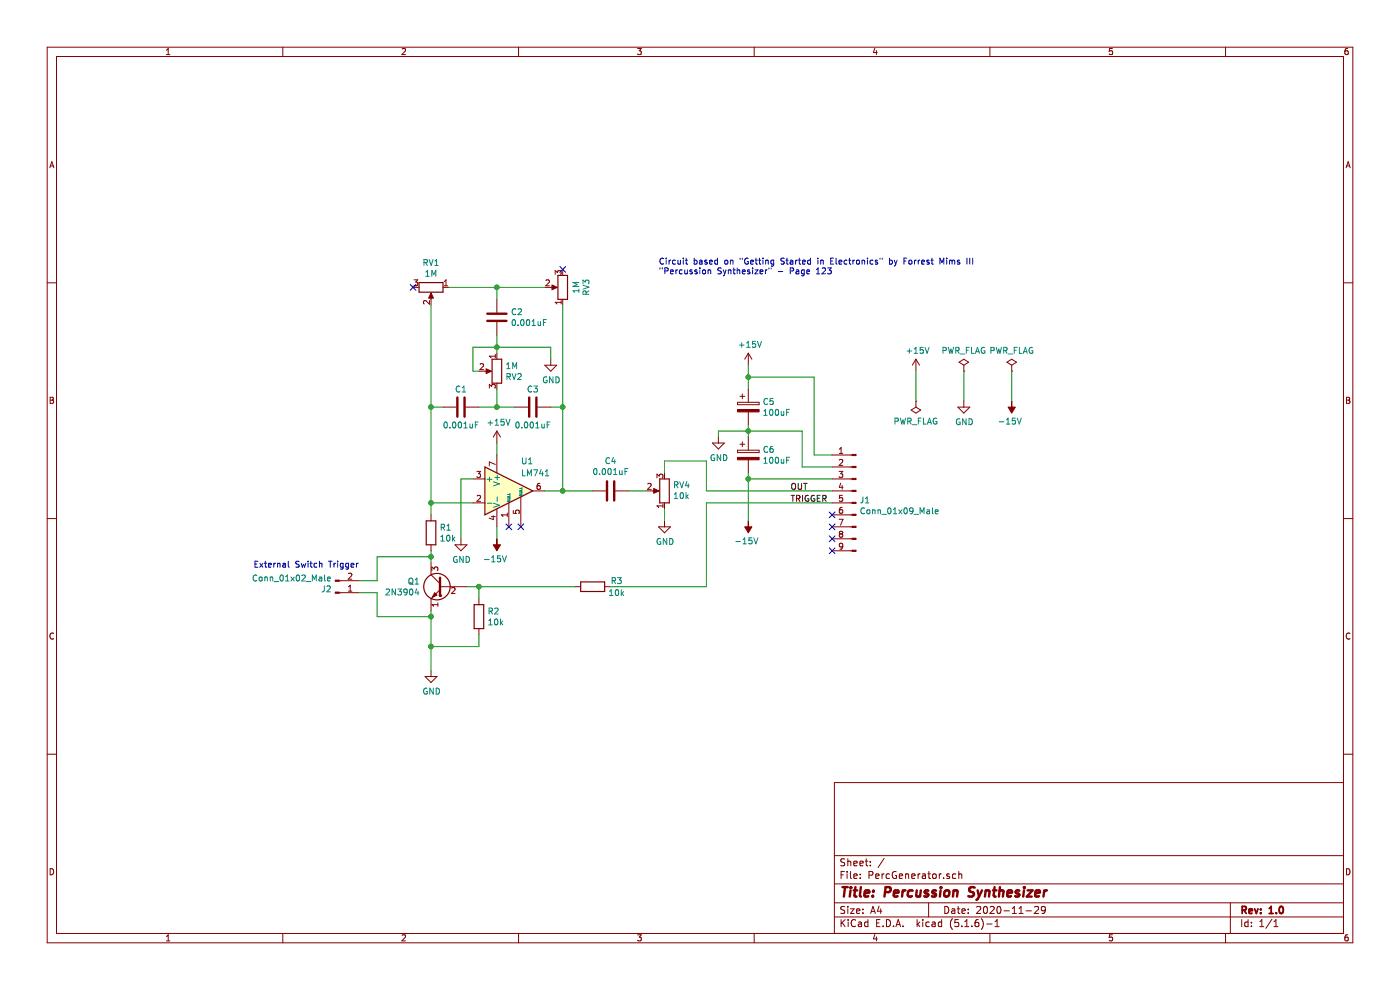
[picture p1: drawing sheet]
EESchema Schematic File Version 4
EELAYER 30 0
EELAYER END
$Descr A4 11693 8268
encoding utf-8
Sheet 1 1
Title "Percussion Synthesizer"
Date "2020-11-29"
Rev "1.0"
Comp ""
Comment1 ""
Comment2 ""
Comment3 ""
Comment4 ""
$EndDescr
$Comp
L Device:C C2
U 1 1
P 4150 2650
F 0 "C2" H 4265 2696 50  0000 L CNN
F 1 "0.001uF" H 4265 2605 50  0000 L CNN
F 2 "Capacitor_THT:C_Disc_D4.3mm_W1.9mm_P5.00mm" H 4188 2500 50  0001 C CNN
F 3 "~" H 4150 2650 50  0001 C CNN
	1    4150 2650
	1    0    0    -1  
$EndComp
$Comp
L Device:R_POT RV2
U 1 1
P 4150 3100
F 0 "RV2" H 4080 3054 50  0000 R CNN
F 1 "1M" H 4080 3145 50  0000 R CNN
F 2 "Potentiometer_THT:Potentiometer_Piher_PC-16_Single_Horizontal" H 4150 3100 50  0001 C CNN
F 3 "~" H 4150 3100 50  0001 C CNN
	1    4150 3100
	-1   0    0    -1  
$EndComp
$Comp
L Device:R R1
U 1 1
P 3600 4450
F 0 "R1" H 3670 4496 50  0000 L CNN
F 1 "10k" H 3670 4405 50  0000 L CNN
F 2 "Resistor_THT:R_Axial_DIN0204_L3.6mm_D1.6mm_P5.08mm_Horizontal" V 3530 4450 50  0001 C CNN
F 3 "~" H 3600 4450 50  0001 C CNN
	1    3600 4450
	1    0    0    -1  
$EndComp
$Comp
L Amplifier_Operational:LM741 U1
U 1 1
P 4250 4100
F 0 "U1" H 4350 4350 50  0000 L CNN
F 1 "LM741" H 4350 4250 50  0000 L CNN
F 2 "Package_DIP:DIP-8_W7.62mm" H 4300 4150 50  0001 C CNN
F 3 "http://www.ti.com/lit/ds/symlink/lm741.pdf" H 4400 4250 50  0001 C CNN
	1    4250 4100
	1    0    0    -1  
$EndComp
$Comp
L Transistor_BJT:2N3904 Q1
U 1 1
P 3700 4900
F 0 "Q1" H 3891 4946 50  0000 L CNN
F 1 "2N3904" H 3891 4855 50  0000 L CNN
F 2 "Package_TO_SOT_THT:TO-92_Inline" H 3900 4825 50  0001 L CIN
F 3 "https://www.fairchildsemi.com/datasheets/2N/2N3904.pdf" H 3700 4900 50  0001 L CNN
	1    3700 4900
	-1   0    0    -1  
$EndComp
$Comp
L Device:R_POT RV3
U 1 1
P 4700 2400
F 0 "RV3" V 4500 2400 50  0000 C CNN
F 1 "1M" V 4584 2400 50  0000 C CNN
F 2 "Potentiometer_THT:Potentiometer_Piher_PC-16_Single_Horizontal" H 4700 2400 50  0001 C CNN
F 3 "~" H 4700 2400 50  0001 C CNN
	1    4700 2400
	-1   0    0    1   
$EndComp
$Comp
L Device:R_POT RV1
U 1 1
P 3600 2400
F 0 "RV1" V 3393 2400 50  0000 C CNN
F 1 "1M" V 3484 2400 50  0000 C CNN
F 2 "Potentiometer_THT:Potentiometer_Piher_PC-16_Single_Horizontal" H 3600 2400 50  0001 C CNN
F 3 "~" H 3600 2400 50  0001 C CNN
	1    3600 2400
	0    1    1    0   
$EndComp
$Comp
L Device:R_POT RV4
U 1 1
P 5550 4100
F 0 "RV4" H 5480 4054 50  0000 R CNN
F 1 "10k" H 5480 4145 50  0000 R CNN
F 2 "Potentiometer_THT:Potentiometer_Piher_PC-16_Single_Horizontal" H 5550 4100 50  0001 C CNN
F 3 "~" H 5550 4100 50  0001 C CNN
	1    5550 4100
	-1   0    0    1   
$EndComp
$Comp
L Device:C C1
U 1 1
P 3850 3400
F 0 "C1" V 3700 3400 50  0000 C CNN
F 1 "0.001uF" V 4000 3400 50  0000 C CNN
F 2 "Capacitor_THT:C_Disc_D4.3mm_W1.9mm_P5.00mm" H 3888 3250 50  0001 C CNN
F 3 "~" H 3850 3400 50  0001 C CNN
	1    3850 3400
	0    1    1    0   
$EndComp
$Comp
L Device:C C3
U 1 1
P 4450 3400
F 0 "C3" V 4300 3400 50  0000 C CNN
F 1 "0.001uF" V 4600 3400 50  0000 C CNN
F 2 "Capacitor_THT:C_Disc_D4.3mm_W1.9mm_P5.00mm" H 4488 3250 50  0001 C CNN
F 3 "~" H 4450 3400 50  0001 C CNN
	1    4450 3400
	0    1    1    0   
$EndComp
$Comp
L Device:C C4
U 1 1
P 5100 4100
F 0 "C4" V 4848 4100 50  0000 C CNN
F 1 "0.001uF" V 4939 4100 50  0000 C CNN
F 2 "Capacitor_THT:C_Disc_D4.3mm_W1.9mm_P5.00mm" H 5138 3950 50  0001 C CNN
F 3 "~" H 5100 4100 50  0001 C CNN
	1    5100 4100
	0    1    1    0   
$EndComp
$Comp
L Connector:Conn_01x09_Male J1
U 1 1
P 7150 4200
F 0 "J1" H 7122 4224 50  0000 R CNN
F 1 "Conn_01x09_Male" H 7122 4133 50  0000 R CNN
F 2 "Connector_PinHeader_2.54mm:PinHeader_1x09_P2.54mm_Vertical" H 7150 4200 50  0001 C CNN
F 3 "~" H 7150 4200 50  0001 C CNN
	1    7150 4200
	-1   0    0    -1  
$EndComp
$Comp
L Device:CP C6
U 1 1
P 6250 3800
F 0 "C6" H 6368 3846 50  0000 L CNN
F 1 "100uF" H 6368 3755 50  0000 L CNN
F 2 "Capacitor_THT:CP_Radial_D8.0mm_P3.50mm" H 6288 3650 50  0001 C CNN
F 3 "~" H 6250 3800 50  0001 C CNN
	1    6250 3800
	1    0    0    -1  
$EndComp
$Comp
L Device:CP C5
U 1 1
P 6250 3400
F 0 "C5" H 6368 3446 50  0000 L CNN
F 1 "100uF" H 6368 3355 50  0000 L CNN
F 2 "Capacitor_THT:CP_Radial_D8.0mm_P3.50mm" H 6288 3250 50  0001 C CNN
F 3 "~" H 6250 3400 50  0001 C CNN
	1    6250 3400
	1    0    0    -1  
$EndComp
Wire Wire Line
	6950 4000 6250 4000
Wire Wire Line
	6250 4000 6250 3950
Wire Wire Line
	6950 3900 6700 3900
Wire Wire Line
	6700 3900 6700 3600
Wire Wire Line
	6700 3600 6250 3600
Wire Wire Line
	6250 3600 6250 3650
Wire Wire Line
	6250 3550 6250 3600
Connection ~ 6250 3600
Wire Wire Line
	6950 3800 6800 3800
Wire Wire Line
	6800 3800 6800 3150
Wire Wire Line
	6800 3150 6250 3150
Wire Wire Line
	6250 3150 6250 3250
$Comp
L Device:R R2
U 1 1
P 4000 5150
F 0 "R2" H 4070 5196 50  0000 L CNN
F 1 "10k" H 4070 5105 50  0000 L CNN
F 2 "Resistor_THT:R_Axial_DIN0204_L3.6mm_D1.6mm_P5.08mm_Horizontal" V 3930 5150 50  0001 C CNN
F 3 "~" H 4000 5150 50  0001 C CNN
	1    4000 5150
	1    0    0    -1  
$EndComp
$Comp
L Device:R R3
U 1 1
P 4950 4900
F 0 "R3" V 4900 5100 50  0000 C CNN
F 1 "10k" V 5000 5100 50  0000 C CNN
F 2 "Resistor_THT:R_Axial_DIN0204_L3.6mm_D1.6mm_P5.08mm_Horizontal" V 4880 4900 50  0001 C CNN
F 3 "~" H 4950 4900 50  0001 C CNN
	1    4950 4900
	0    1    1    0   
$EndComp
Wire Wire Line
	3750 2400 4150 2400
Wire Wire Line
	4150 2400 4150 2500
Wire Wire Line
	4150 2400 4550 2400
Connection ~ 4150 2400
Wire Wire Line
	4150 2900 3950 2900
Wire Wire Line
	3950 2900 3950 3100
Wire Wire Line
	3950 3100 4000 3100
Connection ~ 4150 2900
Wire Wire Line
	4150 2900 4150 2950
$Comp
L power:GND #PWR07
U 1 1
P 6000 3650
F 0 "#PWR07" H 6000 3400 50  0001 C CNN
F 1 "GND" H 6005 3477 50  0000 C CNN
F 2 "" H 6000 3650 50  0001 C CNN
F 3 "" H 6000 3650 50  0001 C CNN
	1    6000 3650
	1    0    0    -1  
$EndComp
$Comp
L power:+15V #PWR08
U 1 1
P 6250 3050
F 0 "#PWR08" H 6250 2900 50  0001 C CNN
F 1 "+15V" H 6265 3223 50  0000 C CNN
F 2 "" H 6250 3050 50  0001 C CNN
F 3 "" H 6250 3050 50  0001 C CNN
	1    6250 3050
	1    0    0    -1  
$EndComp
$Comp
L power:-15V #PWR09
U 1 1
P 6250 4350
F 0 "#PWR09" H 6250 4450 50  0001 C CNN
F 1 "-15V" H 6265 4523 50  0000 C CNN
F 2 "" H 6250 4350 50  0001 C CNN
F 3 "" H 6250 4350 50  0001 C CNN
	1    6250 4350
	-1   0    0    1   
$EndComp
Wire Wire Line
	5900 4200 5900 4900
Wire Wire Line
	5900 4200 6950 4200
Connection ~ 6250 4000
Wire Wire Line
	6250 3050 6250 3150
Connection ~ 6250 3150
Wire Wire Line
	4150 3250 4150 3400
Wire Wire Line
	4150 3400 4000 3400
Wire Wire Line
	4150 3400 4300 3400
Connection ~ 4150 3400
Wire Wire Line
	4700 3400 4600 3400
Wire Wire Line
	3600 3400 3700 3400
Wire Wire Line
	6000 3650 6000 3600
Wire Wire Line
	6000 3600 6250 3600
$Comp
L power:GND #PWR05
U 1 1
P 4600 3000
F 0 "#PWR05" H 4600 2750 50  0001 C CNN
F 1 "GND" H 4605 2827 50  0000 C CNN
F 2 "" H 4600 3000 50  0001 C CNN
F 3 "" H 4600 3000 50  0001 C CNN
	1    4600 3000
	1    0    0    -1  
$EndComp
Wire Wire Line
	4150 2900 4600 2900
Wire Wire Line
	4600 2900 4600 3000
Wire Wire Line
	4150 2800 4150 2900
Wire Wire Line
	3600 2550 3600 3400
Connection ~ 3600 3400
Wire Wire Line
	4700 2550 4700 3400
$Comp
L power:GND #PWR06
U 1 1
P 5550 4350
F 0 "#PWR06" H 5550 4100 50  0001 C CNN
F 1 "GND" H 5555 4177 50  0000 C CNN
F 2 "" H 5550 4350 50  0001 C CNN
F 3 "" H 5550 4350 50  0001 C CNN
	1    5550 4350
	1    0    0    -1  
$EndComp
Wire Wire Line
	5550 4250 5550 4350
Wire Wire Line
	5250 4100 5400 4100
Wire Wire Line
	5550 3950 5550 3850
Wire Wire Line
	5550 3850 5900 3850
Wire Wire Line
	5900 3850 5900 4100
Wire Wire Line
	3950 4000 3850 4000
$Comp
L power:+15V #PWR03
U 1 1
P 4150 3700
F 0 "#PWR03" H 4150 3550 50  0001 C CNN
F 1 "+15V" H 4165 3873 50  0000 C CNN
F 2 "" H 4150 3700 50  0001 C CNN
F 3 "" H 4150 3700 50  0001 C CNN
	1    4150 3700
	1    0    0    -1  
$EndComp
Wire Wire Line
	4150 3700 4150 3800
$Comp
L power:-15V #PWR04
U 1 1
P 4150 4500
F 0 "#PWR04" H 4150 4600 50  0001 C CNN
F 1 "-15V" H 4165 4673 50  0000 C CNN
F 2 "" H 4150 4500 50  0001 C CNN
F 3 "" H 4150 4500 50  0001 C CNN
	1    4150 4500
	-1   0    0    1   
$EndComp
Wire Wire Line
	4150 4400 4150 4500
Wire Wire Line
	3600 4600 3600 4650
$Comp
L power:GND #PWR01
U 1 1
P 3600 5600
F 0 "#PWR01" H 3600 5350 50  0001 C CNN
F 1 "GND" H 3605 5427 50  0000 C CNN
F 2 "" H 3600 5600 50  0001 C CNN
F 3 "" H 3600 5600 50  0001 C CNN
	1    3600 5600
	1    0    0    -1  
$EndComp
Wire Wire Line
	3600 5100 3600 5150
Wire Wire Line
	4000 5300 4000 5400
Wire Wire Line
	4000 5400 3600 5400
Connection ~ 3600 5400
Wire Wire Line
	3600 5400 3600 5600
Wire Wire Line
	3900 4900 4000 4900
Wire Wire Line
	4000 4900 4000 5000
Connection ~ 4000 4900
Wire Wire Line
	5100 4900 5900 4900
Text Notes 5500 2300 0    50   ~ 0
Circuit based on "Getting Started in Electronics" by Forrest Mims III\n"Percussion Synthesizer" - Page 123
Wire Wire Line
	3600 3400 3600 4200
Wire Wire Line
	3950 4200 3600 4200
Connection ~ 3600 4200
Wire Wire Line
	3600 4200 3600 4300
Wire Wire Line
	4550 4100 4700 4100
Wire Wire Line
	4700 3400 4700 4100
Connection ~ 4700 3400
Connection ~ 4700 4100
Wire Wire Line
	4700 4100 4950 4100
Wire Wire Line
	3850 4000 3850 4500
$Comp
L power:GND #PWR02
U 1 1
P 3850 4500
F 0 "#PWR02" H 3850 4250 50  0001 C CNN
F 1 "GND" H 3855 4327 50  0000 C CNN
F 2 "" H 3850 4500 50  0001 C CNN
F 3 "" H 3850 4500 50  0001 C CNN
	1    3850 4500
	1    0    0    -1  
$EndComp
NoConn ~ 6950 4300
NoConn ~ 6950 4400
NoConn ~ 6950 4500
NoConn ~ 6950 4600
$Comp
L power:PWR_FLAG #FLG01
U 1 1
P 7650 3350
F 0 "#FLG01" H 7650 3425 50  0001 C CNN
F 1 "PWR_FLAG" H 7650 3523 50  0000 C CNN
F 2 "" H 7650 3350 50  0001 C CNN
F 3 "~" H 7650 3350 50  0001 C CNN
	1    7650 3350
	-1   0    0    1   
$EndComp
$Comp
L power:+15V #PWR010
U 1 1
P 7650 3100
F 0 "#PWR010" H 7650 2950 50  0001 C CNN
F 1 "+15V" H 7665 3273 50  0000 C CNN
F 2 "" H 7650 3100 50  0001 C CNN
F 3 "" H 7650 3100 50  0001 C CNN
	1    7650 3100
	1    0    0    -1  
$EndComp
$Comp
L power:GND #PWR011
U 1 1
P 8050 3350
F 0 "#PWR011" H 8050 3100 50  0001 C CNN
F 1 "GND" H 8055 3177 50  0000 C CNN
F 2 "" H 8050 3350 50  0001 C CNN
F 3 "" H 8050 3350 50  0001 C CNN
	1    8050 3350
	1    0    0    -1  
$EndComp
$Comp
L power:-15V #PWR012
U 1 1
P 8450 3350
F 0 "#PWR012" H 8450 3450 50  0001 C CNN
F 1 "-15V" H 8465 3523 50  0000 C CNN
F 2 "" H 8450 3350 50  0001 C CNN
F 3 "" H 8450 3350 50  0001 C CNN
	1    8450 3350
	-1   0    0    1   
$EndComp
$Comp
L power:PWR_FLAG #FLG02
U 1 1
P 8050 3100
F 0 "#FLG02" H 8050 3175 50  0001 C CNN
F 1 "PWR_FLAG" H 8050 3273 50  0000 C CNN
F 2 "" H 8050 3100 50  0001 C CNN
F 3 "~" H 8050 3100 50  0001 C CNN
	1    8050 3100
	1    0    0    -1  
$EndComp
$Comp
L power:PWR_FLAG #FLG03
U 1 1
P 8450 3100
F 0 "#FLG03" H 8450 3175 50  0001 C CNN
F 1 "PWR_FLAG" H 8450 3273 50  0000 C CNN
F 2 "" H 8450 3100 50  0001 C CNN
F 3 "~" H 8450 3100 50  0001 C CNN
	1    8450 3100
	1    0    0    -1  
$EndComp
Wire Wire Line
	7650 3100 7650 3350
Wire Wire Line
	8050 3100 8050 3350
Wire Wire Line
	8450 3350 8450 3100
Text Label 6600 4200 0    50   ~ 0
TRIGGER
Wire Wire Line
	6250 4000 6250 4350
Wire Wire Line
	5900 4100 6950 4100
Text Label 6600 4100 0    50   ~ 0
OUT
NoConn ~ 4700 2250
NoConn ~ 3450 2400
NoConn ~ 4250 4400
NoConn ~ 4350 4400
$Comp
L Connector:Conn_01x02_Male J2
U 1 1
P 2800 4950
F 0 "J2" H 2772 4924 50  0000 R CNN
F 1 "Conn_01x02_Male" H 2772 4833 50  0000 R CNN
F 2 "Connector_PinHeader_2.54mm:PinHeader_1x02_P2.54mm_Vertical" H 2800 4950 50  0001 C CNN
F 3 "~" H 2800 4950 50  0001 C CNN
	1    2800 4950
	1    0    0    1   
$EndComp
Text Notes 3000 4750 2    50   ~ 0
External Switch Trigger
Wire Wire Line
	4000 4900 4800 4900
Wire Wire Line
	3600 4650 3150 4650
Wire Wire Line
	3150 4650 3150 4850
Wire Wire Line
	3150 4850 3000 4850
Connection ~ 3600 4650
Wire Wire Line
	3600 4650 3600 4700
Wire Wire Line
	3000 4950 3150 4950
Wire Wire Line
	3150 4950 3150 5150
Wire Wire Line
	3150 5150 3600 5150
Connection ~ 3600 5150
Wire Wire Line
	3600 5150 3600 5400
$EndSCHEMATC
